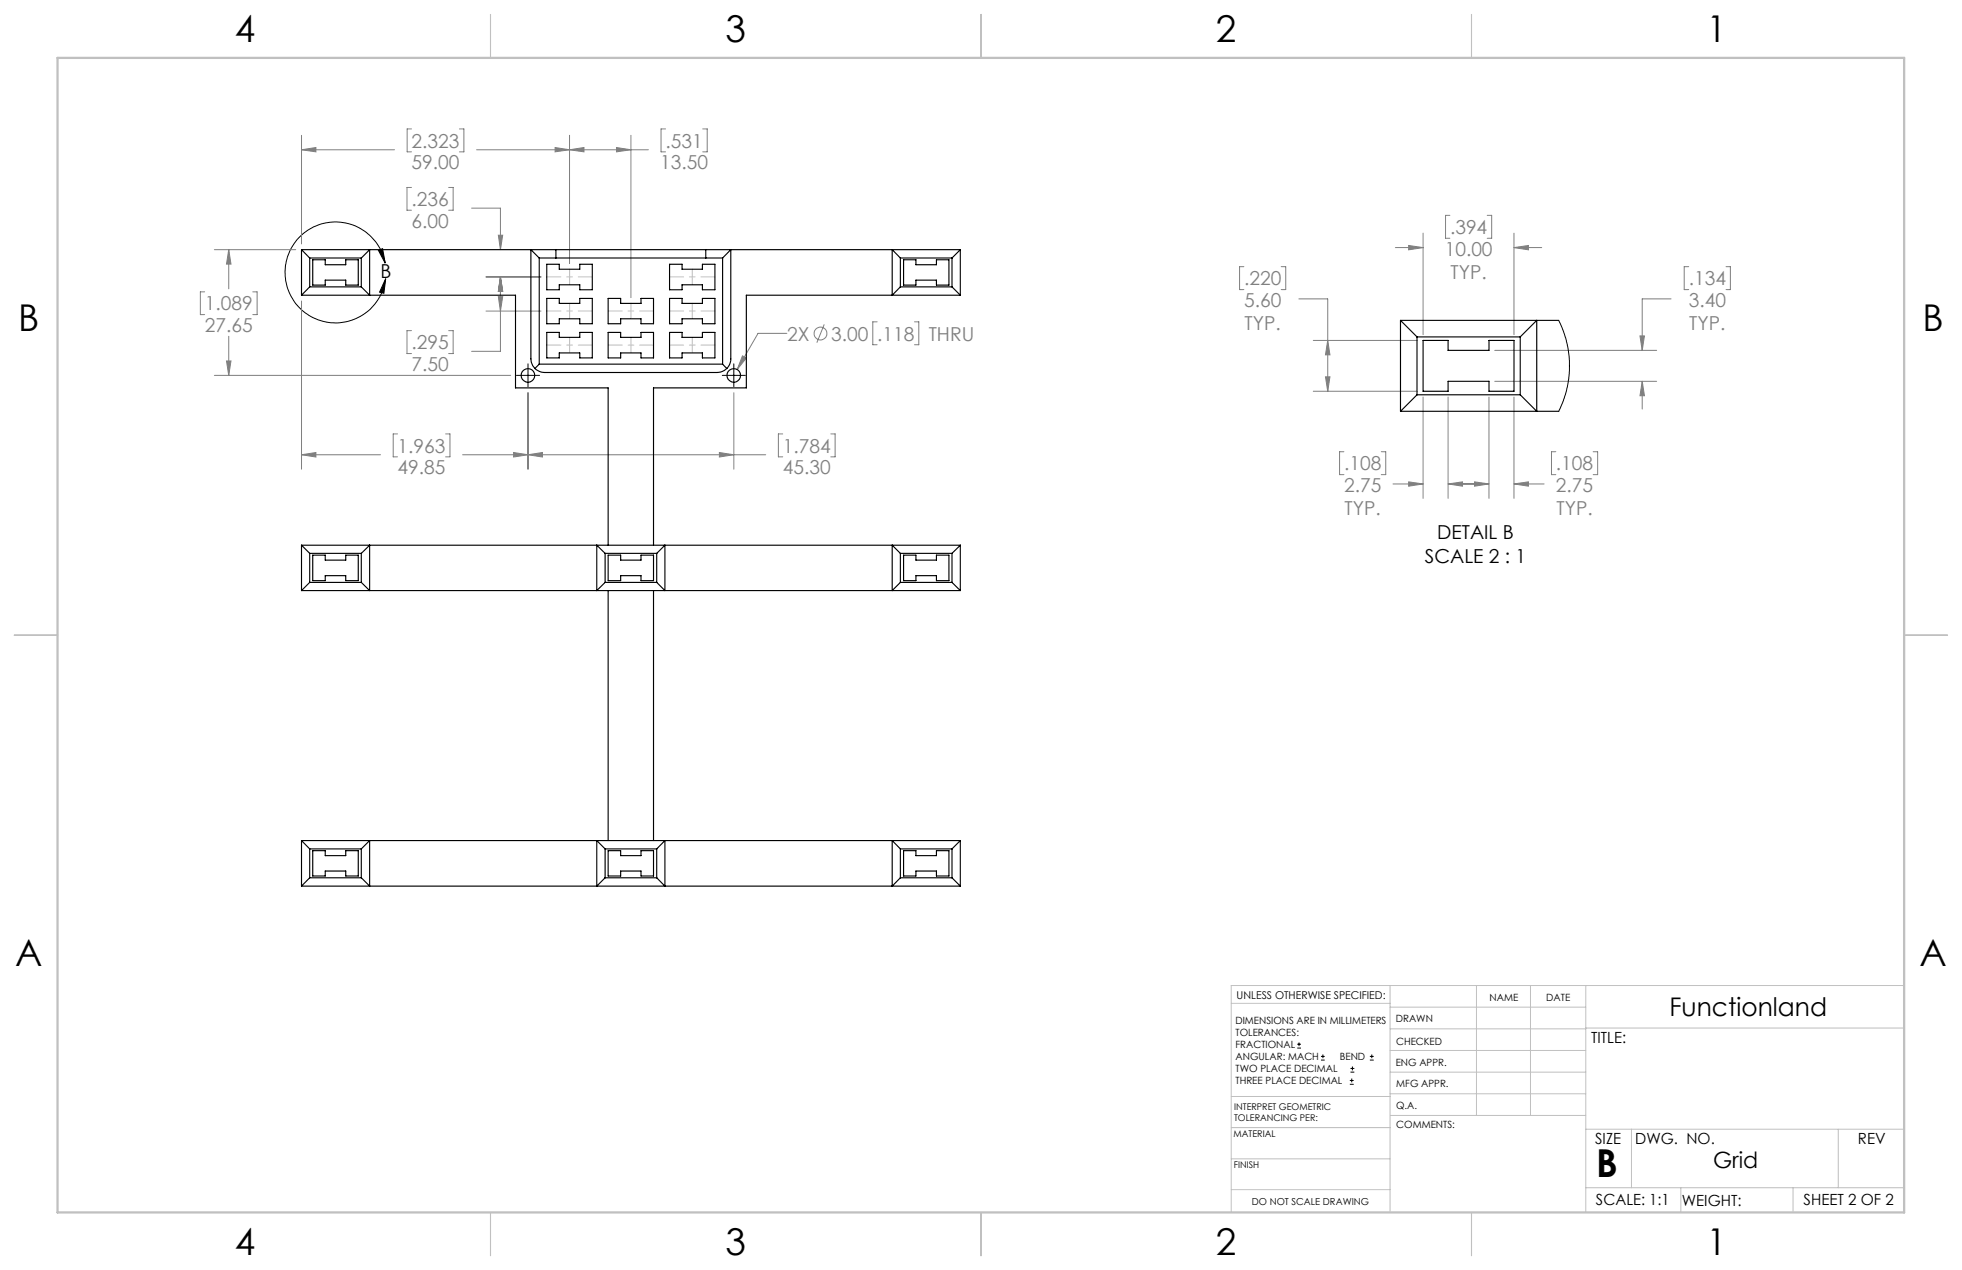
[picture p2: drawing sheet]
<svg xmlns="http://www.w3.org/2000/svg" width="432mm" height="279mm" viewBox="0 0 432 279" stroke-linecap="round" stroke-linejoin="round" font-family="sans-serif">
<g fill="none" stroke="#808080" stroke-width=".22">
<path d="M66.4 32.9l3.1-.4v.9zM66.4 29.8v23.9M66.4 32.9h20.4M90.6 28.4h-1v5h1M101.1 28.4h1v5h-1M104.9 32.9h37.8M122.2 32.5l3.1 .4-3.1 .5zM125.3 32.9l3.2-.4v.9zM125.3 29.8v28.2M135.7 32.5l3.2 .4-3.2 .5zM138.9 29.8v35.7M146.5 28.4h-1v5h1"/>
<path d="M154.7 28.4h.9v5h-.9M47.2 54.9h17.9M50.3 54.9l.5 3.2h-1zM50.3 54.9v8.6M90.6 41.2h-1v5h1M98.7 41.2h1v5h-1M103.8 45.8h6.3v9.1M109.7 51.8h.9l-.5 3.1zM273.8 58.7h-1v5h1M282 58.7h1v5h-1M307.1 54.5h6.1M310 54l3.2 .5-3.2 .5z"/>
<path d="M313.2 51.3v22.3M319.1 47.4h-1v5h1M327.3 47.4h1v5h-1M333.2 51.3v22.3M333.2 54.5h6.1M333.2 54.5l3.2-.5v1zM371.7 58.7h-1v5h1M379.9 58.7h.9v5h-.9M45 64.2h-.9v5h.9M49.8 79.4h1l-.5 3.2zM50.3 74v8.6M55.6 64.2h1v5h-1"/>
<path d="M66.4 66.2v37M90.6 72.7h-1v5.1h1M98.7 72.7h1v5.1h-1M107 60.9h12.1M107 68.4h12.1M109.7 65.3h.9l-.5 3.1zM110.1 60.9l.5 3.2h-.9zM110.1 60.9v16.4h-6.3M163.4 78.3l.9 .5-2.1 2.5zM173.2 73.3h-6.4l-4.6 8M181.4 71.4l-1.6 4M193 70.8h-.9v5h.9"/>
<path d="M201.3 70.8h.9v5h-.9M285.9 65.8h6.3v20.3M289 74.9h22.9M292.2 74.9l.5 3.2h-1zM329 77.1h35.6M360.9 73.9h1l-.5 3.2zM367.8 65.8h-6.4v11.3M47.2 82.6h65.2M87.5 95.5h-1v5h1M98.1 95.5h.9v5h-.9M113 99.6l3.2 .4-3.2 .5zM116.2 86.4v16.8"/>
<path d="M158.3 99.6l3.2 .4-3.2 .5zM161.5 86.4v16.8M172.3 95.5h-1v5h1M182.8 95.5h1v5h-1M289 86.1h22.9M291.7 82.9h1l-.5 3.2zM295.8 99.4h-1v5h1M304 99.4h1v5h-1M313.2 87.3v22.3M318.7 87.3v22.3M327.7 87.3v22.3M329 83.9h35.6"/>
<path d="M333.2 87.3v22.3M342.4 99.4h-.9v5h.9M350.6 99.4h1v5h-1M361.4 83.9v6.1M361.4 83.9l.5 3.2h-1zM66.4 100l3.1-.4v.9zM66.4 100h17.3M101.8 100h66.7M116.2 100l3.2-.4v.9zM306.6 106.5h6.6M310 106l3.2 .5-3.2 .5zM318.7 106.5h9"/>
<path d="M318.7 106.5l3.2-.5v1zM324.5 106l3.2 .5-3.2 .5zM333.2 106.5h6.6M333.2 106.5l3.2-.5v1z"/>
<circle cx="180.6" cy="73.4" r="1.41"/>
</g>
<g fill="none" stroke="#000" stroke-width=".22">
<path d="M83.3 55l.9-.3 .6 3.2zM84.8 57.9a11.1 11.1 0 0 0-17.3-7.1 11.1 11.1 0 0 0 .6 18.6 11.1 11.1 0 0 0 16.8-8.1M84.9 61.3l-.4 3.2-1-.2zM113.7 82.6h5M116.2 80v5.1M159 82.6h5M161.5 80v5.1M285.5 230.6h.8M285.5 229.7h.8M285.9 229.3v.9M290.7 233.2h.8M290.7 232.4h.8"/>
<path d="M291.1 232v.8M297.1 238.5h.8M297.1 237.7h.8M297.2 235.9h.9M297.2 235.1h.9M297.5 237.3v.8M297.6 234.6v.9M301.5 233.2h.8M301.5 232.4h.8M301.9 232v.8"/>
</g>
<path d="M120.4 60.9h10M120.4 68.4h10M120.4 75.9h10M133.9 68.4h10M133.9 75.9h10M147.4 60.9h10M147.4 68.4h10M147.4 75.9h10" fill="none" stroke="#c0c0c0" stroke-width=".22" stroke-dasharray="15.2 1.3 1.3 1.3" stroke-dashoffset="12.1"/>
<path d="M125.4 59.2v3.4M152.4 59.2v3.4M125.4 66.7v3.4M125.4 74.2v3.4M138.9 66.7v3.4M138.9 74.2v3.4M152.4 66.7v3.4M152.4 74.2v3.4" fill="none" stroke="#c0c0c0" stroke-width=".22" stroke-dasharray="15.2 1.3 1.3 1.3"/>
<g fill="none" stroke="#c0c0c0" stroke-width=".22">
<path d="M305.9 216.8v49.9M324.9 216.8v28.6M336.8 216.8v28.6M349 216.8v49.9M419.1 216.8h-148.1v49.9M271 220.7h34.9M305.9 231.1h43.1M305.9 226.3h43.1M305.9 221.6h43.1M305.9 235.9h43.1M349 226.2h70.1M271 255h34.9"/>
<path d="M271 248.1h35M271 241.2h35M305.9 240.6h43.1M306 245.4h43M349 248.4h70.1M359.1 248.4v12.9M404.6 248.4v12.9M271 261.7h34.9M349 261.3h70.1M369.9 261.3v5.4M394.6 261.3v5.4"/>
</g>
<path d="M108 3.2v9.5M215.9 3.2v9.5M323.8 3.2v9.5M3.1 139.7h9.6M419.1 139.7h9.5M108 266.7v9.6M215.9 266.7v9.6M323.8 266.7v9.6" fill="none" stroke="#c0c0c0" stroke-width=".25"/>
<path d="M12.7 12.7h406.4v254h-406.4z" fill="none" stroke="#c0c0c0" stroke-width=".5"/>
<path d="M83.3 55l.9-.3 .6 3.2zM84.9 61.3l-.4 3.2-1-.2z" fill="#000"/>
<g fill="#808080">
<path d="M122.2 32.5l3.1 .4-3.1 .5zM66.4 32.9l3.1-.4v.9zM125.3 32.9l3.2-.4v.9zM135.7 32.5l3.2 .4-3.2 .5zM109.7 51.8h.9l-.5 3.1zM110.1 60.9l.5 3.2h-.9zM110.1 60.9l.5 3.2h-.9zM109.7 65.3h.9l-.5 3.1z"/>
<path d="M50.3 54.9l.5 3.2h-1zM49.8 79.4h1l-.5 3.2zM66.4 100l3.1-.4v.9zM113 99.6l3.2 .4-3.2 .5zM116.2 100l3.2-.4v.9zM158.3 99.6l3.2 .4-3.2 .5zM163.4 78.3l-1.2 3 2.1-2.5zM310 54l3.2 .5-3.2 .5zM333.2 54.5l3.2-.5v1zM292.2 74.9l.5 3.2h-1zM291.7 82.9h1l-.5 3.2zM310 106l3.2 .5-3.2 .5zM318.7 106.5l3.2-.5v1zM324.5 106l3.2 .5-3.2 .5zM333.2 106.5l3.2-.5v1zM360.9 73.9h1l-.5 3.2zM361.4 83.9l.5 3.2h-1z"/>
</g>
<g fill="none" stroke="#000" stroke-width=".25">
<path d="M66.4 54.9h144.9M66.4 54.9l1.8 1.9M66.4 54.9v10M68.2 56.8h11.3M68.2 56.8v6.3M68.8 57.2h2.8v1h4.5v-1h2.7v5.5h-2.7v-1.1h-4.5v1.1h-2.8zM79.5 56.8l1.9-1.9v10l-1.9-1.8M79.5 56.8v6.3M118.7 56.8l-1.9-1.9v24.1l.4 1.4 .5 .7M118.7 56.8h40.3M118.7 56.8v23.3M120.3 58.1h2.8v1.1h4.5v-1.1h2.8v5.6h-2.8v-1h-4.5v1h-2.8z"/>
<path d="M122.3 54.9v1.9M147.4 58.1h2.7v1.1h4.5v-1.1h2.7v5.6h-2.7v-1h-4.5v1h-2.7zM155.3 54.9v1.9M159 56.8l1.8-1.9v24.4l-.4 1.1-.5 .7M159 56.8v23.3M198.2 56.8h11.3M198.2 56.8v6.3M198.2 56.8l-1.8-1.9v10l1.8-1.8M198.9 57.2h2.7v1h4.5v-1h2.7v5.5h-2.7v-1.1h-4.5v1.1h-2.7zM209.5 56.8v6.3M211.3 54.9v10M211.3 54.9l-1.8 1.9"/>
<path d="M66.4 64.9h47.1v20.4h20.3v34.6M68.2 63.1l-1.8 1.8M68.2 63.1h11.3M120.3 73.1h2.8v1.1h4.5v-1.1h2.8v5.6h-2.8v-1.1h-4.5v1.1h-2.8zM120.3 65.7h2.8v1h4.5v-1h2.8v5.5h-2.8v-1.1h-4.5v1.1h-2.8zM133.8 73.1h2.8v1.1h4.5v-1.1h2.7v5.6h-2.7v-1.1h-4.5v1.1h-2.8zM133.8 65.7h2.8v1h4.5v-1h2.7v5.5h-2.7v-1.1h-4.5v1.1h-2.8zM147.4 65.7h2.7v1h4.5v-1h2.7v5.5h-2.7v-1.1h-4.5v1.1h-2.7zM147.4 73.1h2.7v1.1h4.5v-1.1h2.7v5.6h-2.7v-1.1h-4.5v1.1h-2.7zM198.2 63.1h11.3M209.5 63.1l1.8 1.8M211.3 64.9h-47v20.4h-20.5v34.6"/>
<path d="M308.2 70.5l3.7 3.6M308.2 70.5h34.8M308.2 70.5v20M311.9 74.1h22.7M311.9 74.1v12.8M313.2 74.9h5.5v2.2h9v-2.2h5.5v11.2h-5.5v-2.2h-9v2.2h-5.5zM334.6 74.1l3.6-3.6v20l-3.6-3.6M334.6 74.1v12.8M117.7 81.1l1 .6 1.1 .3h38l1.2-.3 .9-.6M118.7 80.1l-1 1M118.7 80.1h40.3M159 80.1l.9 1"/>
<path d="M308.2 90.5h34.8M311.9 86.9l-3.7 3.6M311.9 86.9h22.7M66.4 119.9v10M66.4 119.9h144.9M66.4 119.9l1.8 1.8M211.3 119.9v10M211.3 119.9l-1.8 1.8M66.4 129.9h144.9M68.2 121.7v6.4M68.2 128.1h11.3M68.2 121.7h11.3"/>
<path d="M68.2 128.1l-1.8 1.8M68.8 122.1h2.8v1.1h4.5v-1.1h2.7v5.6h-2.7v-1.1h-4.5v1.1h-2.8zM79.5 121.7v6.4M79.5 121.7l1.9-1.8v10l-1.9-1.8M133.2 128.1h11.3M133.2 121.7h11.3M133.2 121.7l-1.9-1.8v10l1.9-1.8M133.2 121.7v6.4M133.8 122.1h2.8v1.1h4.5v-1.1h2.7v5.6h-2.7v-1.1h-4.5v1.1h-2.8zM133.8 129.9v55M143.8 129.9v55M144.5 121.7l1.8-1.8v10l-1.8-1.8"/>
<path d="M144.5 121.7v6.4M198.2 121.7v6.4M198.2 121.7l-1.8-1.8v10l1.8-1.8M198.2 128.1h11.3M198.2 121.7h11.3M198.9 122.1h2.7v1.1h4.5v-1.1h2.7v5.6h-2.7v-1.1h-4.5v1.1h-2.7zM209.5 121.7v6.4M209.5 128.1l1.8 1.8M66.4 194.9h144.9M66.4 184.9h144.9M66.4 184.9v10M66.4 184.9l1.8 1.9"/>
<path d="M68.2 193.1h11.3M68.2 186.8h11.3M68.2 186.8v6.3M68.2 193.1l-1.8 1.8M68.8 187.1h2.8v1.1h4.5v-1.1h2.7v5.6h-2.7v-1.1h-4.5v1.1h-2.8zM79.5 186.8v6.3M79.5 186.8l1.9-1.9v10l-1.9-1.8M133.2 193.1h11.3M133.2 186.8h11.3M133.2 186.8l-1.9-1.9v10l1.9-1.8M133.2 186.8v6.3M133.8 187.1h2.8v1.1h4.5v-1.1h2.7v5.6h-2.7v-1.1h-4.5v1.1h-2.8z"/>
<path d="M144.5 186.8v6.3M144.5 186.8l1.8-1.9v10l-1.8-1.8M198.2 186.8l-1.8-1.9v10l1.8-1.8M198.2 193.1h11.3M198.2 186.8h11.3M198.2 186.8v6.3M198.9 187.1h2.7v1.1h4.5v-1.1h2.7v5.6h-2.7v-1.1h-4.5v1.1h-2.7zM209.5 193.1l1.8 1.8M209.5 186.8v6.3M211.3 184.9l-1.8 1.9M211.3 184.9v10"/>
<circle cx="116.2" cy="82.6" r="1.51"/>
<circle cx="161.5" cy="82.6" r="1.51"/>
</g>
<path d="M343 70.5l1 2 .7 2.4 .7 4.4v2.9l-.4 2.7-.8 2.8-1.2 2.8" fill="none" stroke="#000" stroke-width=".22"/>
<text font-size="8.5" x="351.3" y="259">B</text>
<g font-size="8.1">
<text x="51.7" y="9.3">4</text>
<text x="159.7" y="9.3">3</text>
<text x="267.6" y="9.3">2</text>
<text x="375.6" y="9.3">1</text>
<text x="4" y="72.8">B</text>
<text x="423.1" y="72.8">B</text>
<text x="3.3" y="212.5">A</text>
<text x="422.4" y="212.5">A</text>
<text x="51.7" y="276">4</text>
<text x="159.7" y="276">3</text>
<text x="267.6" y="276">2</text>
<text x="375.6" y="276">1</text>
</g>
<text font-size="5.6" x="367.4" y="223.4">Functionland</text>
<text font-size="4.9" x="377" y="257">Grid</text>
<g font-size="4.2" fill="#808080">
<text x="90.6" y="32.5">2.323</text>
<text x="146.5" y="32.5">.531</text>
<text x="90.6" y="37.2">59.00</text>
<text x="145.3" y="37.2">13.50</text>
<text x="90.6" y="45.3">.236</text>
<text x="90.6" y="50.1">6.00</text>
<text x="319.1" y="51.5">.394</text>
<text x="317.9" y="56.2">10.00</text>
<text x="273.8" y="62.8">.220</text>
<text x="319.2" y="61.3">TYP.</text>
<text x="371.7" y="62.8">.134</text>
<text x="45.1" y="68.3">1.089</text>
<text x="273.8" y="67.5">5.60</text>
<text x="371.7" y="67.5">3.40</text>
<text x="45.1" y="73">27.65</text>
<text x="90.6" y="76.8">.295</text>
<text x="173.2" y="74.9">2X</text>
<text x="182.9" y="74.9">3.00</text>
<text x="193.1" y="74.9">.118</text>
<text x="204.4" y="74.9">THRU</text>
<text x="273.9" y="72.6">TYP.</text>
<text x="371.8" y="72.6">TYP.</text>
<text x="90.6" y="81.6">7.50</text>
<text x="87.5" y="99.6">1.963</text>
<text x="172.3" y="99.6">1.784</text>
<text x="87.5" y="104.3">49.85</text>
<text x="172.3" y="104.3">45.30</text>
<text x="295.8" y="103.5">.108</text>
<text x="342.4" y="103.5">.108</text>
<text x="295.8" y="108.2">2.75</text>
<text x="295.9" y="113.3">TYP.</text>
<text x="342.4" y="108.2">2.75</text>
<text x="342.6" y="113.3">TYP.</text>
</g>
<g font-size="4.2">
<text x="83.7" y="61.2">B</text>
<text x="316.3" y="118.6">DETAIL B</text>
<text x="313.6" y="123.8">SCALE 2 : 1</text>
</g>
<g font-size="3.4">
<text x="350.2" y="229.5">TITLE:</text>
<text x="351.1" y="251.6">SIZE</text>
<text x="359.9" y="251.6">DWG. NO.</text>
<text x="408.9" y="251.7">REV</text>
<text x="351.2" y="265.2">SCALE: 1:1</text>
<text x="370.1" y="265.3">WEIGHT:</text>
<text x="396.9" y="265.2">SHEET 2 OF 2</text>
</g>
<text font-size="2.4" x="272.2" y="219.7">UNLESS OTHERWISE SPECIFIED:</text>
<g font-size="2.2">
<text x="327.8" y="220.1">NAME</text>
<text x="340.3" y="220.2">DATE</text>
<text x="271.9" y="225.3">DIMENSIONS ARE IN MILLIMETERS</text>
<text x="271.9" y="227.9">TOLERANCES:</text>
<text x="307.2" y="224.9">DRAWN</text>
<text x="271.9" y="230.6">FRACTIONAL</text>
<text x="271.9" y="233.2">ANGULAR: MACH</text>
<text x="294.9" y="233.2">BEND</text>
<text x="307.3" y="229.8">CHECKED</text>
<text x="271.9" y="235.9">TWO PLACE DECIMAL</text>
<text x="271.9" y="238.5">THREE PLACE DECIMAL</text>
<text x="307.2" y="234.5">ENG APPR.</text>
<text x="307.3" y="239.2">MFG APPR.</text>
<text x="307.3" y="243.9">Q.A.</text>
<text x="307.3" y="248.1">COMMENTS:</text>
</g>
<text font-size="2.1" x="275.5" y="265.1">DO NOT SCALE DRAWING</text>
<g font-size="2">
<text x="271.6" y="244.1">INTERPRET GEOMETRIC</text>
<text x="271.5" y="250.2">MATERIAL</text>
<text x="271.6" y="246.6">TOLERANCING PER:</text>
<text x="271.5" y="257">FINISH</text>
</g>
</svg>
